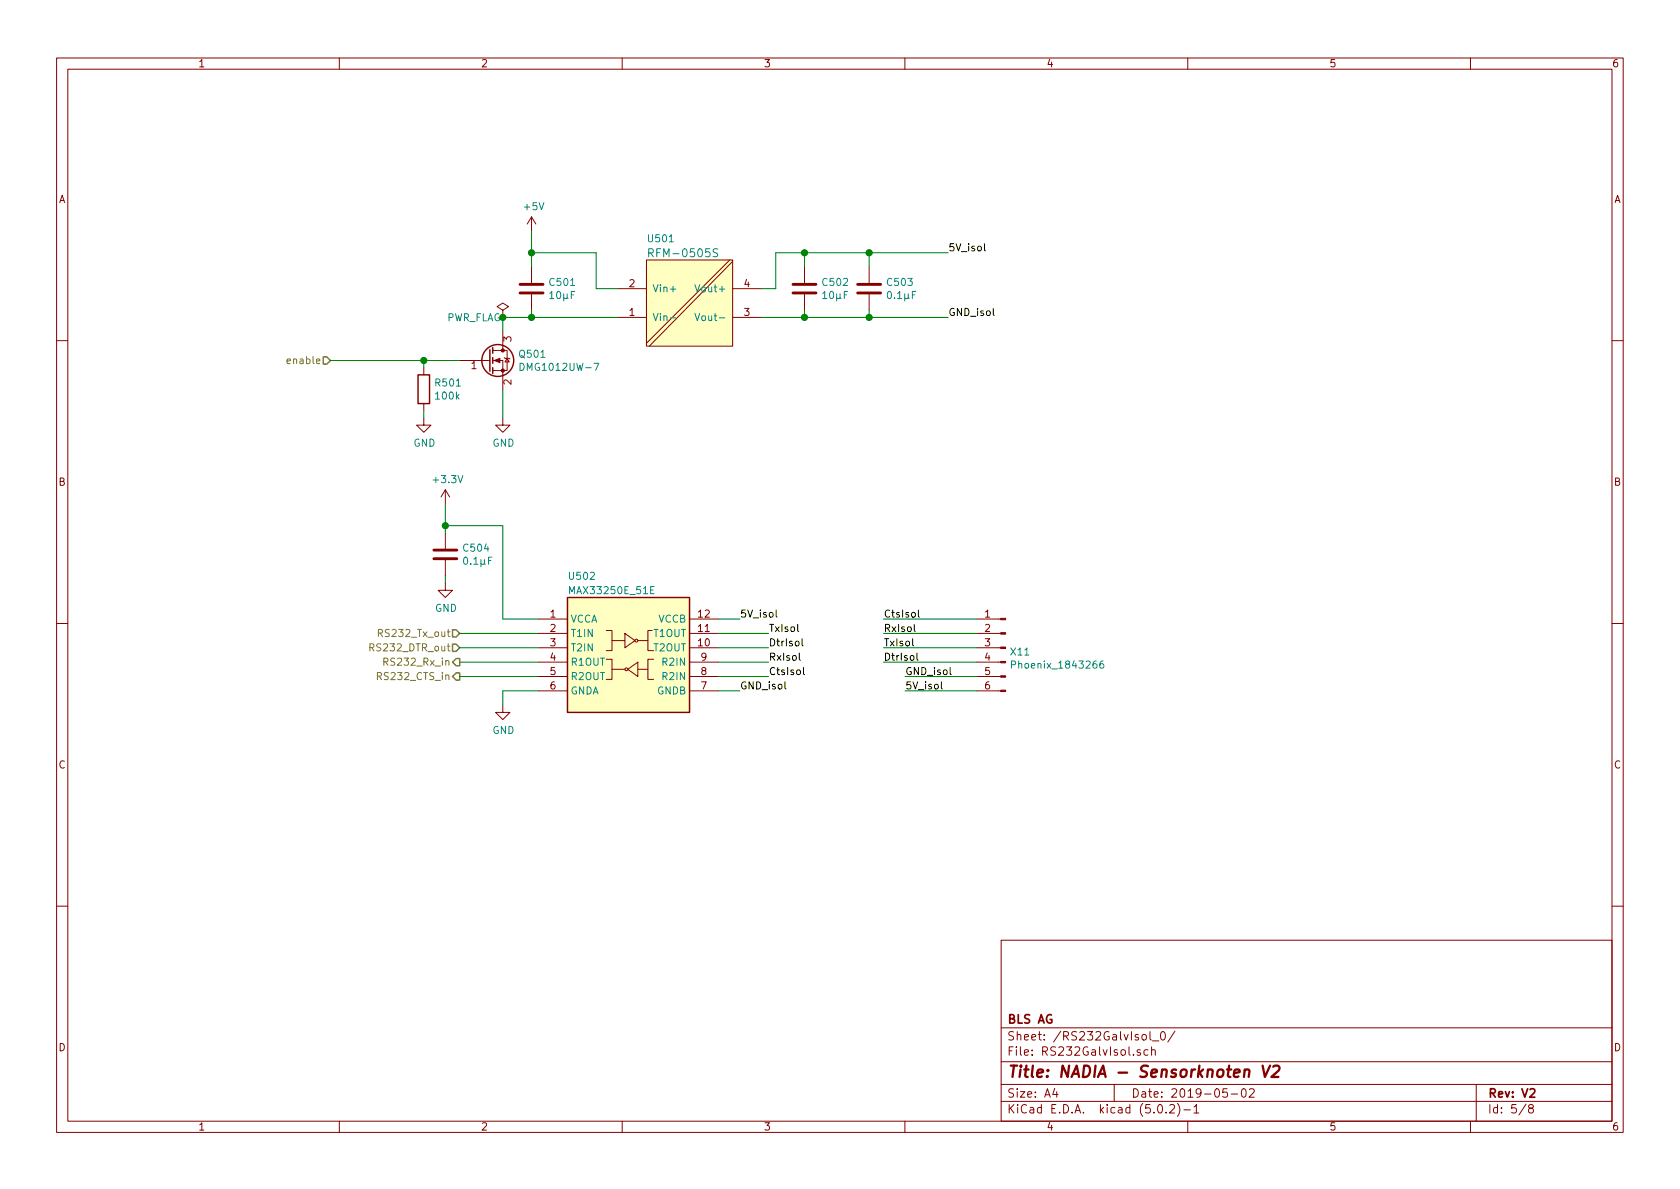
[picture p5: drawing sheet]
<svg xmlns="http://www.w3.org/2000/svg" width="297mm" height="210mm" viewBox="0 0 297 210" stroke-linecap="round" stroke-linejoin="round" font-family="sans-serif">
<g fill="none" stroke="#840000" stroke-width=".18">
<path d="M10 10.3h277v189.9h-277zM12 12.2h273v186.1h-273zM60 10.3v1.9M110 10.3v1.9M160 10.3v1.9M210 10.3v1.9M260 10.3v1.9M94 38.3l-.8 1.3M94 38.3v2.6M94 38.3l.7 1.3M88.9 54.9l1-.7-1-.6-1 .6 1 .7v1.2M88.9 58.7v3.3"/>
<path d="M94 47.2v2.8M94 52.1v2.8M109.2 56.1h5.1M109.2 51h5.1M114.3 46h15.2v15.2h-15.2zM129 46l-14.7 14.7M129.5 46.2l-14.7 15M129.5 56.1h5.1M129.5 51h5.1M142.2 47.2v2.8M142.2 52.1v2.8M153.7 47.2v2.8"/>
<path d="M153.7 52.1v2.8M10 60.2h2M74.9 73.9v1.3h1.3l-1.3 1.2-1.2-1.2h1.2M74.9 65v1.3M74.9 71.4v1.2M81.3 63.7h5.1M86.4 63.7h.2M87.1 63.7h1.8v5.1M87.1 62h1.8M88.9 73.9v1.3h1.3l-1.3 1.2-1.3-1.2h1.3M88.9 62h.8v3.5h-2.6M89.2 63.2l.1 .2h.7l.2 .1"/>
<path d="M89.7 63.4l.3 .6h-.7zM285 60.2h2M78.7 86.6v2.5M78.7 94.2v2.8M78.7 99.1v2.7M78.7 86.6l-.7 1.3M78.7 86.6l.8 1.3M10 110.3h2M78.7 103.1v1.3h1.3l-1.3 1.3-1.2-1.3h1.2M95.2 119.6h5.1M95.2 117.1h5.1M95.2 114.5h5.1"/>
<path d="M95.2 112h5.1M95.2 109.5h5.1M107.2 116.6h1v3.5h-1M107.2 111.5h1v3.6h-1M108.2 113.3h2.3M108.2 118.4h2.3M110.5 112l1.8 1.3-1.8 1.2zM111 118.4l1.8-1.3v2.5zM112.8 113.3h1.8M112.8 118.4h1.8M115.3 111.5h-.7v3.6h1M115.6 116.6h-1v3.5h1"/>
<path d="M121.9 119.6h5.1M121.9 117.1h5.1M121.9 114.5h5.1M121.9 112h5.1M121.9 109.5h5.1M172.7 119.6h4.2M172.7 117.1h4.2M172.7 114.5h4.2M172.7 112h4.2M172.7 109.5h4.2M285 110.3h2M88.9 124.7v1.3h1.3l-1.3 1.2-1.3-1.2h1.3"/>
<path d="M95.2 122.2h5.1M121.9 122.2h5.1M172.7 122.2h4.2M10 160.2h2M177 166.3h108v32h-108zM285 160.2h2M60 198.3v1.9M110 198.3v1.9M160 198.3v1.9M177 194.8h108M177 191.8h108M177 187.8h108"/>
<path d="M177 181.8h108M186.5 192.5l-.4 1h1M186.8 193v1M197 191.8v3M201.6 185.7a.37 .37 0 0 0-.6 .1l.1 .2 .5 .2 .1 .1-.2 .3-.5-.1M203 185.7l-.5-.1-.2 .3v.6l.2 .1 .5-.1M203.3 182.4v1.3l.3 .2M203.6 185.7h.1a.37 .37 0 0 1 .6 .1v.8M203.6 185.1v1.5M203.8 184.1h1.1M204.8 195.5l.4-.2a.94 .94 0 0 1 0 1.5 .79 .79 0 0 1-.4-1.3zM205.3 182.6l.2-.2a.8 .8 0 0 1 .6 .8 .8 .8 0 0 1-.6 .7l-.2-.1-.1-.4z"/>
<path d="M206.2 196.7v.1M206.8 195.5l.2-.2h.4l.2 .2 .1 .3-.1 .2-.8 .8h.9M207.7 182.3l-1.2 2M208.2 195.1a1.71 1.71 0 0 1 0 2.3M209.3 196.3h1.2M210 198.3v1.9M211.1 195.8l.4-.5v1.5M211.1 196.8h.9M217 192.5h-.7l-.1 .7 .2-.1 .5 .1 .1 .2v.5l-.2 .1-.6-.1M217.7 193.5h1.1M219.6 192.7l.4-.2a.94 .94 0 0 1 0 1.5 .82 .82 0 0 1-.4-1.3zM220.9 192.7l.2-.2h.4l.2 .2 .1 .3-1 1h1"/>
<path d="M260 198.3v1.9M261 191.8v6.5M269.8 195.2l-1.2 2M270.6 196l-.3-.2v-.2l.3-.3h.2l.3 .3-.1 .2-.6 .2a.48 .48 0 0 0-.1 .7l.3 .1 .4-.1a.48 .48 0 0 0-.2-.7"/>
<circle cx="110.7" cy="118.4" r=".25"/>
<circle cx="112.5" cy="113.3" r=".25"/>
</g>
<path d="M270.5 192.7l.2-.2h.4l.2 .2 .1 .3-.1 .2-.8 .8h.9" fill="none" stroke="#840000" stroke-width=".3"/>
<path d="M220.1 189.3a.52 .52 0 0 1 .8 .1l-.1 1M223.2 188.4l.4 2 1-2M225.1 188.6l.3-.2h.5l.3 .2v.4l-.1 .3-1.3 1.1h1.2" fill="none" stroke="#840000" stroke-width=".41"/>
<path d="M65.4 114.5l.7-.1v-.4l-.2-.2h-.5v1.3M66.7 119.6l.6-.1 .2-.2-.1-.3-.2-.1h-.5v1.3M66.9 112l.6-.1 .1-.2v-.3l-.2-.1h-.5v1.3M67.9 117h.6l.1-.2-.1-.3-.1-.1h-.5v1.2" fill="none" stroke="#848400" stroke-width=".18"/>
<path d="M57.1 63.1h.7l.6 .6-.6 .7h-.7zM80 113.9h.6l.7 .6-.7 .7h-.6zM80 111.4h.6l.7 .6-.7 .6h-.6zM80.6 119h.7v1.3h-.7l-.6-.7zM80.6 116.5h.7v1.2h-.7l-.6-.6z" fill="none" stroke="#848400" stroke-width=".25"/>
<g fill="none" stroke="#008400" stroke-width=".18">
<path d="M94 40.9v6.3M94 54.9v1.2M94 44.7h11.4v6.3h3.8M109.2 56.1h-20.3v2.6M134.6 56.1h33M142.2 44.7v2.5M142.2 54.9v1.2M153.7 44.7v2.5M153.7 54.9v1.2M167.6 44.7h-30.4v6.3h-2.6M58.4 63.7h22.9M74.9 63.7v1.3"/>
<path d="M74.9 72.6v1.3M88.9 68.8v5.1M78.7 93h10.2v16.5h6.3M78.7 89.1v5.1M78.7 101.8v1.3M81.3 119.6h13.9M81.3 117.1h13.9M81.3 112h13.9M81.3 114.5h13.9M127 119.6h8.9M127 117.1h8.9M127 112h8.9"/>
<path d="M127 114.5h8.9M127 109.5h3.8M156.2 117.1h16.5M156.2 112h16.5M156.2 114.5h16.5M156.2 109.5h16.5M160 119.6h12.7M95.2 122.2h-6.3v2.5M127 122.2h3.8M160 122.2h12.7"/>
</g>
<g fill="#840000" stroke="#840000" stroke-width=".18">
<path d="M176.9 122h.9v.3h-.9z"/>
<path d="M176.9 119.5h.9v.3h-.9z"/>
<path d="M176.9 117h.9v.2h-.9z"/>
<path d="M176.9 114.4h.9v.3h-.9z"/>
<path d="M176.9 111.9h.9v.2h-.9z"/>
<path d="M176.9 109.3h.9v.3h-.9z"/>
<path d="M87.4 63.7l1-.3v.7z"/>
<circle cx="88.9" cy="65.5" r=".28"/>
<circle cx="88.9" cy="62" r=".28"/>
</g>
<path d="M114.7 44.7h.7l.1-.2-.1-.4-.2-.1h-.5v1.4M118.5 56.2h1M118.5 51.1h1M122.9 55.4l.4 1.3 .4-1.3M122.9 50.3l.4 1.3 .4-1.3M126.9 44.1a.57 .57 0 0 0-.7 0l-.1 .3 .1 .2 .6 .2 .1 .2-.1 .3a.57 .57 0 0 1-.7 0M91.9 64.2a.64 .64 0 0 1 .8 .7 .64 .64 0 0 1-.8 .6zM105 64.2h.9l-.6 1.3M115.6 103.7h-.6v1.3h.6M178.8 117.5h.7l.1-.2-.1-.3-.2-.1h-.5v1.3M195 116.9l-.3 .1a.87 .87 0 0 0 0 1.2l.4-.2v-.5l-.4-.1-.2 .2" fill="none" stroke="#008484" stroke-width=".18"/>
<g fill="#ffffc2" stroke="#ffffc2" stroke-width=".18">
<path d="M114.3 46h15.2v15.2h-15.2z"/>
<path d="M100.3 105.7h21.6v20.3h-21.6z"/>
</g>
<g fill="none" stroke="#000" stroke-width=".18">
<path d="M174.1 43.1v1.1l.1 .2M175.6 54.5v1.1l.2 .2M137.2 107.9v1.1l.2 .1M141 110.4v1.1l.2 .2M141.3 115.5v1.1l.2 .2M141.8 112.9v1.1l.2 .2M142.1 118v1.1l.1 .2M161.4 112.9v1.1l.1 .2M161.6 110.4v1.1l.2 .2M162.1 115.5v1.1l.2 .2M162.4 107.9v1.1l.2 .1M168 118v1.1l.2 .2"/>
<path d="M138.8 120.6v1.1l.2 .1M166.4 120.6v1.1l.2 .1"/>
</g>
<path d="M91.9 51.8h4.1M91.9 50.3h4.1M140.2 51.8h4.1M140.2 50.3h4.1M151.6 51.8h4.1M151.6 50.3h4.1M76.7 98.8h4.1M76.7 97.3h4.1" fill="none" stroke="#840000" stroke-width=".51"/>
<g fill="#008400" stroke="#008400" stroke-width=".25">
<circle cx="142.2" cy="56.1" r=".51"/>
<circle cx="142.2" cy="44.7" r=".51"/>
<circle cx="94" cy="44.7" r=".51"/>
<circle cx="94" cy="56.1" r=".51"/>
<circle cx="74.9" cy="63.7" r=".51"/>
<circle cx="78.7" cy="93" r=".51"/>
<circle cx="153.7" cy="56.1" r=".51"/>
<circle cx="153.7" cy="44.7" r=".51"/>
<circle cx="88.9" cy="56.1" r=".51"/>
</g>
<g fill="none" stroke="#840000" stroke-width=".25">
<path d="M73.9 66.3h2v5.1h-2zM86.6 61.8v3.9M87.1 61.5v1M87.1 63.2v1.1M87.1 65v1M100.3 105.7h21.6v20.3h-21.6z"/>
<circle cx="88" cy="63.7" r="2.82"/>
</g>
<text font-size="2.8" fill="#840000" x="178" y="190.5">Title: NADIA - Sensorknoten V2</text>
<g font-size="2.1" fill="#840000">
<text x="178" y="184">Sheet: /RS232GalvIsol_0/</text>
<text x="178" y="181">BLS AG</text>
<text x="178" y="186.7">File: RS232GalvIsol.sch</text>
<text x="178" y="196.9">KiCad E.D.A. kicad (5.0.2)-1</text>
<text x="178" y="194.1">Size: A4</text>
<text x="200" y="194.1">Date: 2019-05-02</text>
<text x="263" y="194.1">Rev: V2</text>
<text x="263" y="196.9">Id: 5/8</text>
</g>
<text font-size="2" fill="#008484" x="115.4" y="45.5">RFM-0505S</text>
<g font-size="1.8" fill="#840000">
<text x="35" y="11.9">1</text>
<text x="85" y="11.9">2</text>
<text x="135" y="11.9">3</text>
<text x="185" y="11.9">4</text>
<text x="235" y="11.9">5</text>
<text x="285" y="11.9">6</text>
<text x="10.4" y="35.9">A</text>
<text x="285.4" y="35.9">A</text>
<text x="111.3" y="50.8">2</text>
<text x="131.6" y="50.8">4</text>
<text x="111.3" y="55.9">1</text>
<text x="131.6" y="55.9">3</text>
<text x="83.3" y="65.3">1</text>
<text x="90.4" y="60.4" transform="rotate(-90 90.4 60.4)">3</text>
<text x="90.4" y="68" transform="rotate(-90 90.4 68)">2</text>
<text x="10.4" y="85.9">B</text>
<text x="285.4" y="85.9">B</text>
<text x="97.3" y="109.2">1</text>
<text x="97.3" y="111.8">2</text>
<text x="123.5" y="111.8">11</text>
<text x="123.5" y="109.2">12</text>
<text x="174.1" y="109.2">1</text>
<text x="174.1" y="111.8">2</text>
<text x="97.3" y="114.3">3</text>
<text x="97.3" y="116.8">4</text>
<text x="97.3" y="119.4">5</text>
<text x="123.5" y="114.3">10</text>
<text x="124" y="119.4">8</text>
<text x="124" y="116.8">9</text>
<text x="174.1" y="114.3">3</text>
<text x="174.1" y="116.8">4</text>
<text x="174.1" y="119.4">5</text>
<text x="97.3" y="121.9">6</text>
<text x="124" y="121.9">7</text>
<text x="174.1" y="121.9">6</text>
<text x="10.4" y="135.9">C</text>
<text x="285.4" y="135.9">C</text>
<text x="10.4" y="185.9">D</text>
<text x="285.4" y="185.9">D</text>
<text x="35" y="199.9">1</text>
<text x="85" y="199.9">2</text>
<text x="135" y="199.9">3</text>
<text x="185" y="199.9">4</text>
<text x="235" y="199.9">5</text>
<text x="285" y="199.9">6</text>
</g>
<g font-size="1.8" fill="#008484">
<text x="92.8" y="37.2">+5V</text>
<text x="114.7" y="42.8">U501</text>
<text x="97.3" y="50.6">C501</text>
<text x="97.3" y="52.9">10µF</text>
<text x="115.3" y="51.7">Vin+</text>
<text x="123.6" y="51.7">Vout+</text>
<text x="145.6" y="50.6">C502</text>
<text x="145.6" y="52.9">10µF</text>
<text x="157" y="50.6">C503</text>
<text x="157.1" y="52.9">0.1µF</text>
<text x="78.9" y="56.8">PWR_FLAG</text>
<text x="115.3" y="56.8">Vin-</text>
<text x="124" y="56.8">Vout-</text>
<text x="92" y="63.3">Q501</text>
<text x="92.6" y="65.6">DMG1012UW-7</text>
<text x="77.1" y="68.3">R501</text>
<text x="77.1" y="70.7">100k</text>
<text x="73.1" y="79">GND</text>
<text x="87.1" y="79">GND</text>
<text x="76.8" y="85.4">+3.3V</text>
<text x="82.1" y="97.6">C504</text>
<text x="82.1" y="99.9">0.1µF</text>
<text x="100.8" y="102.5">U502</text>
<text x="101.1" y="105.1">MAX33250E_51E</text>
<text x="76.9" y="108.2">GND</text>
<text x="100.8" y="110.1">VCCA</text>
<text x="100.8" y="112.6">T1IN</text>
<text x="115.6" y="112.6">T1OUT</text>
<text x="116.4" y="110.1">VCCB</text>
<text x="100.8" y="115.2">T2IN</text>
<text x="100.8" y="117.7">R1OUT</text>
<text x="115.6" y="115.2">T2OUT</text>
<text x="117.4" y="117.7">R2IN</text>
<text x="178.8" y="115.9">X11</text>
<text x="179.6" y="118.2">Phoenix_1843266</text>
<text x="100.8" y="120.3">R2OUT</text>
<text x="100.8" y="122.8">GNDA</text>
<text x="116.2" y="122.8">GNDB</text>
<text x="117.4" y="120.3">R2IN</text>
<text x="87.1" y="129.8">GND</text>
</g>
<g font-size="1.8">
<text x="167.6" y="44.4">5V_isol</text>
<text x="167.6" y="55.9">GND_isol</text>
<text x="130.8" y="109.2">5V_isol</text>
<text x="135.9" y="111.8">TxIsol</text>
<text x="156.2" y="111.8">RxIsol</text>
<text x="156.2" y="109.2">CtsIsol</text>
<text x="135.9" y="116.8">RxIsol</text>
<text x="135.9" y="114.3">DtrIsol</text>
<text x="135.9" y="119.4">CtsIsol</text>
<text x="156.2" y="114.3">TxIsol</text>
<text x="156.2" y="116.8">DtrIsol</text>
<text x="160" y="119.4">GND_isol</text>
<text x="130.8" y="121.9">GND_isol</text>
<text x="160" y="121.9">5V_isol</text>
</g>
<g font-size="1.8" fill="#848400">
<text x="51.3" y="64.4">enable</text>
<text x="67.6" y="112.6">RS232_Tx_out</text>
<text x="66" y="115.2">RS232_DTR_out</text>
<text x="68.6" y="117.7">RS232_Rx_in</text>
<text x="67.3" y="120.3">RS232_CTS_in</text>
</g>
</svg>
